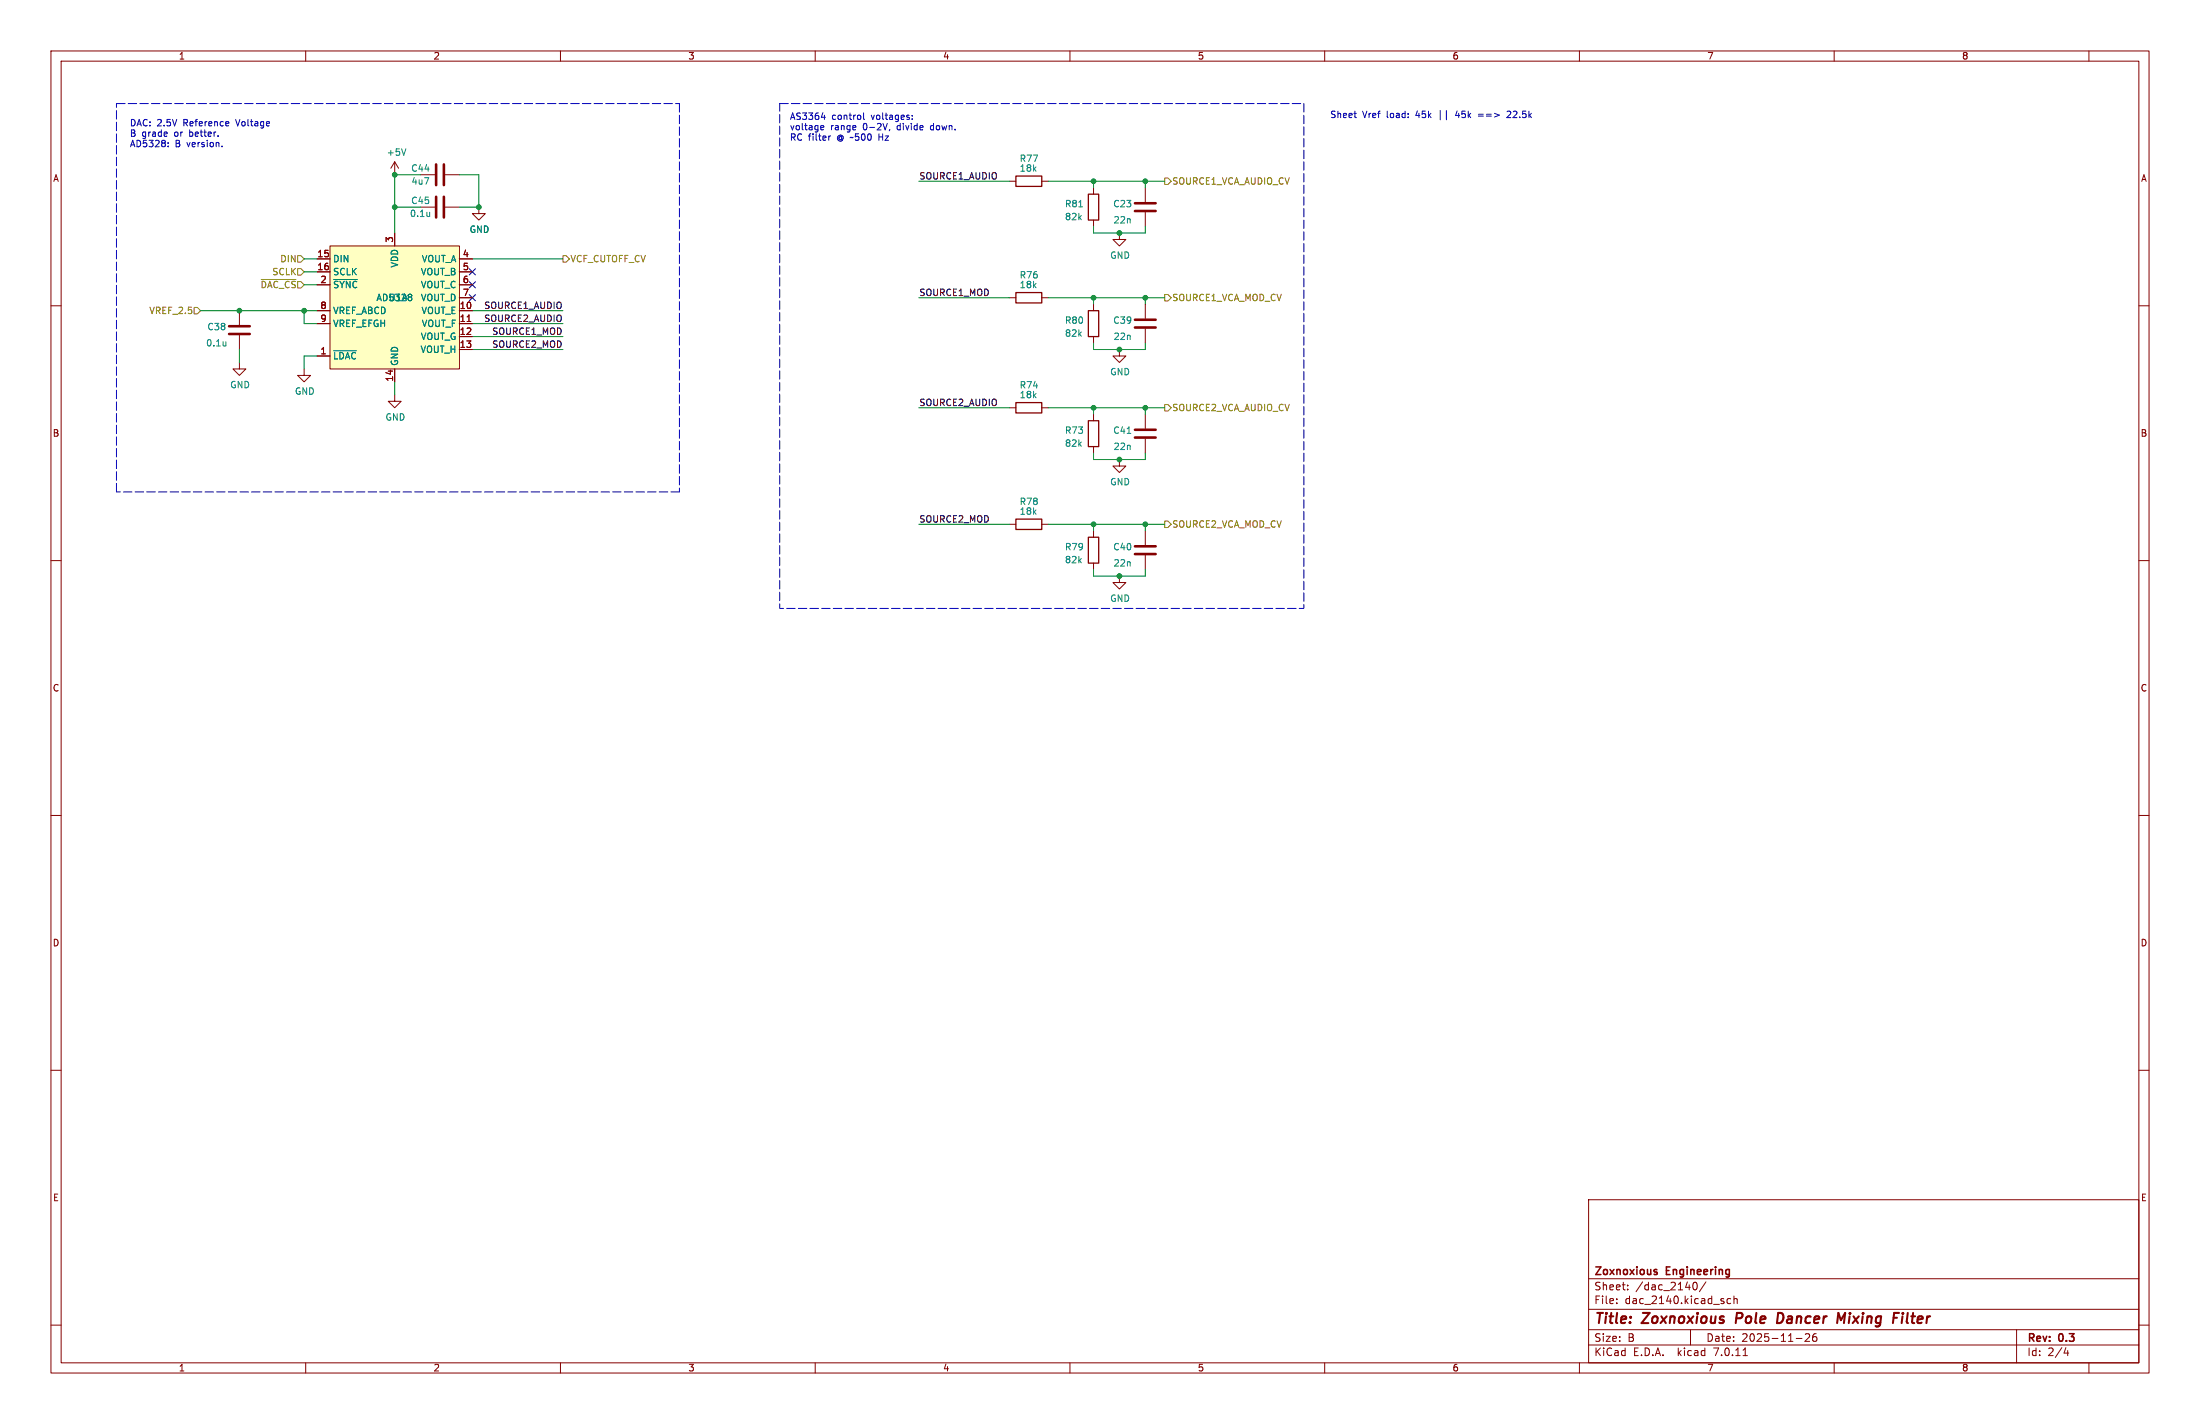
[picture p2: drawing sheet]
<svg xmlns="http://www.w3.org/2000/svg" width="432mm" height="279mm" viewBox="0 0 432 279" stroke-linecap="round" stroke-linejoin="round" font-family="sans-serif">
<g fill="none" stroke="#840000" stroke-width=".2">
<path d="M10 10h411.8v259.4h-411.8zM12 12h407.8v255.4h-407.8zM60 10v2M110 10v2M160 10v2M210 10v2M260 10v2M310 10v2M360 10v2M410 10v2M77.5 31.8l-.8 1.2M77.5 31.8v2.5"/>
<path d="M77.5 31.8l.7 1.2M82.5 34.3h2.8M87.4 34.3h2.8M198.1 35.6h1.3M204.5 35.6h1.2M214.6 36.8v1.3M224.8 36.8v2.8M10 60h2M62.2 50.8h2.6M62.2 53.3h2.6M62.2 55.9h2.6M64.8 48.3h25.4v24.1h-25.4z"/>
<path d="M77.5 45.7v2.6M82.5 40.6h2.8M87.4 40.6h2.8M90.2 58.4h2.5M90.2 50.8h2.5M90.2 53.3h2.5M90.2 55.9h2.5M94 40.6v1.3h1.2l-1.2 1.3-1.3-1.3h1.3M198.1 58.4h1.3M204.5 58.4h1.2M214.6 43.2v1.3M214.6 59.7v1.3"/>
<path d="M219.7 45.7v1.3h1.3l-1.3 1.3-1.3-1.3h1.3M224.8 41.7v2.8M224.8 59.7v2.8M419.8 60h2M47 71.1v1.3h1.3l-1.3 1.3-1.3-1.3h1.3M47 61v2.8M47 65.8v2.8M59.7 72.4v1.3h1.3l-1.3 1.2-1.3-1.2h1.3M62.2 69.9h2.6M62.2 61h2.6M62.2 63.5h2.6M77.5 77.5v1.2h1.2l-1.2 1.3-1.3-1.3h1.3"/>
<path d="M77.5 72.4v2.5M90.2 61h2.5M90.2 63.5h2.5M90.2 66h2.5M90.2 68.6h2.5M91.7 63.1h.7M214.6 66v1.3M219.7 68.6v1.3h1.3l-1.3 1.2-1.3-1.2h1.3M224.8 64.5v2.8M198.1 80h1.3M204.5 80h1.2M214.6 81.3v1.3"/>
<path d="M214.6 87.6v1.3M219.7 90.2v1.2h1.3l-1.3 1.3-1.3-1.3h1.3M224.8 81.3v2.8M224.8 86.1v2.8M10 110h2M198.1 102.9h1.3M204.5 102.9h1.2M214.6 104.1v1.3M214.6 110.5v1.3M219.7 113v1.3h1.3l-1.3 1.3-1.3-1.3h1.3M224.8 104.1v2.8M224.8 109v2.8"/>
<path d="M419.8 110h2M10 160h2M419.8 160h2M10 210h2M419.8 210h2M311.8 235.4h108v32h-108zM10 260h2M311.8 256.9h108M311.8 250.9h108M317.3 255.6v.2M317.3 254.9v.1M319.5 252.9v.2"/>
<path d="M319.5 252.2v.1M332.4 251.7a.81 .81 0 0 0 .4 1.4l.2-.2 .1-.4-.1-.8M334.8 251.5l-1.3 1.9M339.7 254.9l-.4-.1-.3 .3 .1 .6h.6M340.3 254.9l.2-.1 .4 .1 .1 .9M340.3 254.3v1.5M419.8 260h2M60 267.4v2M110 267.4v2M160 267.4v2M210 267.4v2M260 267.4v2"/>
<path d="M310 267.4v2M311.8 263.9h108M311.8 260.9h108M331.8 260.9v3M342.1 266h.9M352.5 262.6h1.2M354.3 261.8l.6-.1 .2 .1 .1 .3-.9 1.1h.9M356.5 261.7a.59 .59 0 0 0-.7 .6v.6l.1 .2 .4 .1 .2-.2 .1-.5-.1-.2h-.5l-.2 .2M360 267.4v2M395.8 260.9v6.5M405.5 264.4l-.4 1.1h.9M405.8 265v1"/>
<path d="M410 267.4v2"/>
</g>
<path d="M340.9 257.6l-.2 2M349.8 257.7l-.8-.1-.2 2h.4l.6-.3M360.8 257.6l.5 1.4 .9-1.4-.3 2M373.4 258.3l-.2 1.3M373.5 257.6v.2" fill="none" stroke="#840000" stroke-width=".4"/>
<path d="M325.1 249.6l.2 .2-.2 .3M325.1 249.1h.1" fill="none" stroke="#840000" stroke-width=".3"/>
<path d="M199.4 34.5h5.1v2.1h-5.1zM213.6 38.1h2v5.1h-2zM199.4 57.4h5.1v2h-5.1zM199.4 79h5.1v2h-5.1zM213.6 61h2v5h-2zM213.6 82.6h2v5h-2zM199.4 101.9h5.1v2h-5.1zM213.6 105.4h2v5.1h-2z" fill="none" stroke="#840000" stroke-width=".25"/>
<g fill="none" stroke="#840000" stroke-width=".51">
<path d="M85.6 32.3v4M85.6 38.6v4.1M87.1 32.3v4M87.1 38.6v4.1M222.8 39.9h4M222.8 41.4h4M45 65.5h4M45 64h4M222.8 64.3h4M222.8 62.7h4M222.8 85.9h4M222.8 84.3h4"/>
<path d="M222.8 108.7h4M222.8 107.2h4"/>
</g>
<path d="M79.7 29.2l-.5 1.3M65.5 54.8h4.6M80.7 57.8l.1 .2-.1 .2M80.7 58.3l.1 .2-.1 .4M84.3 41.6v.9M84.3 42.4h.1M211.7 40.6h.8M44.3 67v.9M44.3 67.8h.1M65.5 68.8h4.4M221.2 85h.7" fill="none" stroke="#008484" stroke-width=".2"/>
<path d="M64.8 48.3h25.4v24.1h-25.4z" fill="#ffffc2" stroke="#ffffc2" stroke-width=".2"/>
<path d="M228.6 34.9h.6l.7 .7-.7 .6h-.6zM51.3 54.8h6.8M58.4 50.2h.7l.6 .6-.6 .6h-.7zM58.4 52.7h.7l.6 .6-.6 .7h-.7zM110.5 50.2h.6l.7 .6-.7 .6h-.6zM228.6 57.8h.6l.7 .6-.7 .7h-.6zM38.1 60.3h.6l.7 .7-.7 .6h-.6zM228.6 79.4h.6l.7 .6-.7 .6h-.6zM228.6 102.2h.6l.7 .7-.7 .6h-.6z" fill="none" stroke="#848400" stroke-width=".2"/>
<g fill="none" stroke="#0000c2" stroke-width=".2">
<path d="M33 28.7v.1M33 28v.1M43.6 28.7v.1M44.7 23.9l.2 .3-.6 .1M44.9 24.6l-.2 .1M161.1 25.4h.5M161.1 24.7l.4-.1 .2 .3-.6 .2M161.2 23h.8M161.8 22.6v.8M162.7 26.7v.8M163 26.7l-.3 .2M169.5 22.2v1.1l.2 .1"/>
<path d="M174.6 25.4l-.1 .3M179 23.3v.1M179 22.7v.1M265.7 22.2h.5M266.1 23.1h.1M286 21.8l-.3 .9h.8M290.2 22.4h.9M290.2 22.8h.9M296.4 21.9l-.4-.1-.2 .1M296.5 22.4l-.8 .7h.8"/>
</g>
<path d="M22.9 20.3h110.4M133.3 20.3v76.2M153 20.3h102.9v99.1h-102.9v-99.1M22.9 96.5v-76.2M133.3 96.5h-110.4" fill="none" stroke="#0000c2" stroke-width=".2" stroke-dasharray="1.7 .6"/>
<g fill="none" stroke="#008400" stroke-width=".2">
<path d="M82.5 34.3h-5v11.4M90.2 34.3h3.8v6.3h-3.8M180.3 35.6h17.8M205.7 35.6h22.9M214.6 35.6v1.2M224.8 35.6v1.2M59.7 50.8h2.5M59.7 53.3h2.5M59.7 55.9h2.5M77.5 40.6h5M92.7 50.8h17.8M180.3 58.4h17.8"/>
<path d="M205.7 58.4h22.9M214.6 44.5v1.2h10.2v-1.2M214.6 58.4v1.3M224.8 58.4v1.3M39.4 61h22.8M47 68.6v2.5M59.7 61v2.5h2.5M62.2 69.9h-2.5v2.5M77.5 74.9v2.6M92.7 61h17.8M92.7 63.5h17.8M92.7 68.6h17.8"/>
<path d="M92.7 66h17.8M214.6 67.3v1.3h10.2v-1.3M180.3 80h17.8M205.7 80h22.9M214.6 80v1.3M214.6 88.9v1.3h10.2v-1.3M224.8 80v1.3M180.3 102.9h17.8M205.7 102.9h22.9M214.6 102.9v1.2M214.6 111.8v1.2h10.2v-1.2M224.8 102.9v1.2"/>
</g>
<path d="M92.1 57.8l1.2 1.2M92.1 55.3l1.2 1.2M92.1 52.7l1.2 1.2M93.3 57.8l-1.2 1.2M93.3 55.3l-1.2 1.2M93.3 52.7l-1.2 1.2" fill="none" stroke="#000084" stroke-width=".2"/>
<g fill="#008400" stroke="#008400" stroke-width=".2">
<circle cx="214.6" cy="80" r=".46"/>
<circle cx="219.7" cy="90.2" r=".46"/>
<circle cx="224.8" cy="80" r=".46"/>
<circle cx="219.7" cy="68.6" r=".46"/>
<circle cx="224.8" cy="58.4" r=".46"/>
<circle cx="94" cy="40.6" r=".46"/>
<circle cx="219.7" cy="45.7" r=".46"/>
<circle cx="224.8" cy="35.6" r=".46"/>
<circle cx="214.6" cy="35.6" r=".46"/>
<circle cx="77.5" cy="40.6" r=".46"/>
<circle cx="59.7" cy="61" r=".46"/>
<circle cx="47" cy="61" r=".46"/>
<circle cx="77.5" cy="34.3" r=".46"/>
<circle cx="219.7" cy="113" r=".46"/>
<circle cx="224.8" cy="102.9" r=".46"/>
<circle cx="214.6" cy="58.4" r=".46"/>
<circle cx="214.6" cy="102.9" r=".46"/>
</g>
<g font-size="2.8" fill="#840000">
<text x="312.8" y="260.3">Title:</text>
<text x="322.5" y="260.3">Zoxnoxious</text>
<text x="341.5" y="260.3">Pole</text>
<text x="350.4" y="260.3">Dancer</text>
<text x="363" y="260.3">Mixing</text>
<text x="374.8" y="260.3">Filter</text>
</g>
<g font-size="2.1" fill="#840000">
<text x="312.8" y="250.6">Zoxnoxious</text>
<text x="327.1" y="250.6">Engineering</text>
<text x="312.8" y="256.1">File:</text>
<text x="312.8" y="253.4">Sheet:</text>
<text x="318.9" y="256.1">dac_2140.kicad_sch</text>
<text x="321" y="253.4">/dac_2140/</text>
<text x="312.8" y="263.5">Size:</text>
<text x="319.5" y="263.5">B</text>
<text x="334.8" y="263.5">Date:</text>
<text x="341.8" y="263.5">2025-11-26</text>
<text x="397.8" y="263.7">Rev:</text>
<text x="404.2" y="263.7">0.3</text>
<text x="312.8" y="266.3">KiCad</text>
<text x="320.5" y="266.3">E.D.A.</text>
<text x="329.4" y="266.3">kicad</text>
<text x="336.6" y="266.3">7.0.11</text>
<text x="397.8" y="266.3">Id:</text>
<text x="401.9" y="266.3">2/4</text>
</g>
<g font-size="1.8" fill="#840000">
<text x="35" y="11.9">1</text>
<text x="85" y="11.9">2</text>
<text x="135" y="11.9">3</text>
<text x="185" y="11.9">4</text>
<text x="235" y="11.9">5</text>
<text x="285" y="11.9">6</text>
<text x="335" y="11.9">7</text>
<text x="385" y="11.9">8</text>
<text x="10.3" y="35.9">A</text>
<text x="420.1" y="35.9">A</text>
<text x="77.2" y="47.7" transform="rotate(-90 77.2 47.7)">3</text>
<text x="62.2" y="50.5">15</text>
<text x="62.2" y="53.1">16</text>
<text x="90.7" y="50.5">4</text>
<text x="90.7" y="53.1">5</text>
<text x="62.8" y="55.6">2</text>
<text x="90.7" y="55.6">6</text>
<text x="90.7" y="58.2">7</text>
<text x="62.8" y="60.7">8</text>
<text x="62.8" y="63.2">9</text>
<text x="90.1" y="60.7">10</text>
<text x="90.1" y="63.2">11</text>
<text x="90.1" y="65.8">12</text>
<text x="62.8" y="69.6">1</text>
<text x="90.1" y="68.3">13</text>
<text x="77.2" y="75" transform="rotate(-90 77.2 75)">14</text>
<text x="10.3" y="85.9">B</text>
<text x="420.1" y="85.9">B</text>
<text x="10.3" y="135.9">C</text>
<text x="420.1" y="135.9">C</text>
<text x="10.3" y="185.9">D</text>
<text x="420.1" y="185.9">D</text>
<text x="10.3" y="235.9">E</text>
<text x="420.1" y="235.9">E</text>
<text x="35" y="269.3">1</text>
<text x="85" y="269.3">2</text>
<text x="135" y="269.3">3</text>
<text x="185" y="269.3">4</text>
<text x="235" y="269.3">5</text>
<text x="285" y="269.3">6</text>
<text x="335" y="269.3">7</text>
<text x="385" y="269.3">8</text>
</g>
<g font-size="1.8" fill="#0000c2">
<text x="154.9" y="23.6">AS3364</text>
<text x="163.2" y="23.6">control</text>
<text x="171.1" y="23.6">voltages:</text>
<text x="261" y="23.2">Sheet</text>
<text x="267.4" y="23.2">Vref</text>
<text x="272.3" y="23.2">load:</text>
<text x="278.2" y="23.2">45k</text>
<text x="282.8" y="23.2">||</text>
<text x="286.4" y="23.2">45k</text>
<text x="291" y="23.2">==&gt;</text>
<text x="296.9" y="23.2">22.5k</text>
<text x="25.4" y="24.9">DAC: 2.5V</text>
<text x="25.4" y="26.9">B</text>
<text x="25.4" y="29">AD5328:</text>
<text x="27.8" y="26.9">grade</text>
<text x="34.3" y="26.9">or</text>
<text x="34.4" y="29">B</text>
<text x="36.1" y="24.9">Reference</text>
<text x="36.8" y="29">version.</text>
<text x="37.4" y="26.9">better.</text>
<text x="46.6" y="24.9">Voltage</text>
<text x="154.9" y="25.6">voltage</text>
<text x="154.9" y="27.7">RC filter</text>
<text x="163" y="25.6">range</text>
<text x="164.4" y="27.7">@ ~500</text>
<text x="169.5" y="25.6">0-2V,</text>
<text x="172.9" y="27.7">Hz</text>
<text x="176.4" y="25.6">divide</text>
<text x="183.1" y="25.6">down.</text>
</g>
<g font-size="1.8" fill="#008484">
<text x="75.8" y="30.8">+5V</text>
<text x="80.6" y="33.9">C44</text>
<text x="200" y="33.9">18k</text>
<text x="200" y="32">R77</text>
<text x="80.6" y="40.2">C45</text>
<text x="80.7" y="36.4">4u7</text>
<text x="208.9" y="40.9">R81</text>
<text x="218.4" y="40.9">C23</text>
<text x="80.4" y="42.8">0.1u</text>
<text x="92.1" y="45.9">GND</text>
<text x="208.9" y="43.4">82k</text>
<text x="218.5" y="44">22n</text>
<text x="65.3" y="51.7">DIN</text>
<text x="78.3" y="52.6" transform="rotate(-90 78.3 52.6)">VDD</text>
<text x="82.7" y="51.7">VOUT_A</text>
<text x="217.8" y="51">GND</text>
<text x="65.3" y="54.2">SCLK</text>
<text x="65.3" y="56.7">~{SYNC}</text>
<text x="73.8" y="59.3">AD5328</text>
<text x="76.2" y="59.3">U14</text>
<text x="82.5" y="54.2">VOUT_B</text>
<text x="82.5" y="56.7">VOUT_C</text>
<text x="82.5" y="59.3">VOUT_D</text>
<text x="200" y="56.7">18k</text>
<text x="200" y="54.8">R76</text>
<text x="40.6" y="65">C38</text>
<text x="65.3" y="61.8">VREF_ABCD</text>
<text x="65.3" y="64.4">VREF_EFGH</text>
<text x="82.6" y="61.8">VOUT_E</text>
<text x="82.7" y="64.4">VOUT_F</text>
<text x="208.9" y="63.7">R80</text>
<text x="218.4" y="63.7">C39</text>
<text x="40.4" y="68.2">0.1u</text>
<text x="65.3" y="70.7">~{LDAC}</text>
<text x="78.3" y="71.9" transform="rotate(-90 78.3 71.9)">GND</text>
<text x="82.4" y="69.4">VOUT_H</text>
<text x="82.5" y="66.9">VOUT_G</text>
<text x="208.9" y="66.3">82k</text>
<text x="218.5" y="66.9">22n</text>
<text x="45.1" y="76.4">GND</text>
<text x="57.8" y="77.6">GND</text>
<text x="200" y="76.4">R74</text>
<text x="217.8" y="73.8">GND</text>
<text x="75.6" y="82.7">GND</text>
<text x="200" y="78.3">18k</text>
<text x="208.9" y="87.9">82k</text>
<text x="208.9" y="85.3">R73</text>
<text x="218.4" y="85.3">C41</text>
<text x="218.5" y="88.5">22n</text>
<text x="217.8" y="95.4">GND</text>
<text x="200" y="101.2">18k</text>
<text x="200" y="99.3">R78</text>
<text x="208.9" y="110.7">82k</text>
<text x="208.9" y="108.2">R79</text>
<text x="218.4" y="108.2">C40</text>
<text x="218.5" y="111.4">22n</text>
<text x="217.8" y="118.3">GND</text>
</g>
<g font-size="1.8">
<text x="180.3" y="35.3">SOURCE1_AUDIO</text>
<text x="180.3" y="58.2">SOURCE1_MOD</text>
<text x="94.9" y="60.7">SOURCE1_AUDIO</text>
<text x="94.9" y="63.2">SOURCE2_AUDIO</text>
<text x="96.5" y="65.8">SOURCE1_MOD</text>
<text x="96.5" y="68.3">SOURCE2_MOD</text>
<text x="180.3" y="79.7">SOURCE2_AUDIO</text>
<text x="180.3" y="102.6">SOURCE2_MOD</text>
</g>
<g font-size="1.8" fill="#848400">
<text x="230" y="36.4">SOURCE1_VCA_AUDIO_CV</text>
<text x="54.9" y="51.7">DIN</text>
<text x="111.9" y="51.7">VCF_CUTOFF_CV</text>
<text x="51" y="56.7">~{DAC_CS}</text>
<text x="53.3" y="54.2">SCLK</text>
<text x="230" y="59.3">SOURCE1_VCA_MOD_CV</text>
<text x="29.2" y="61.8">VREF_2.5</text>
<text x="230" y="80.9">SOURCE2_VCA_AUDIO_CV</text>
<text x="230" y="103.7">SOURCE2_VCA_MOD_CV</text>
</g>
</svg>
